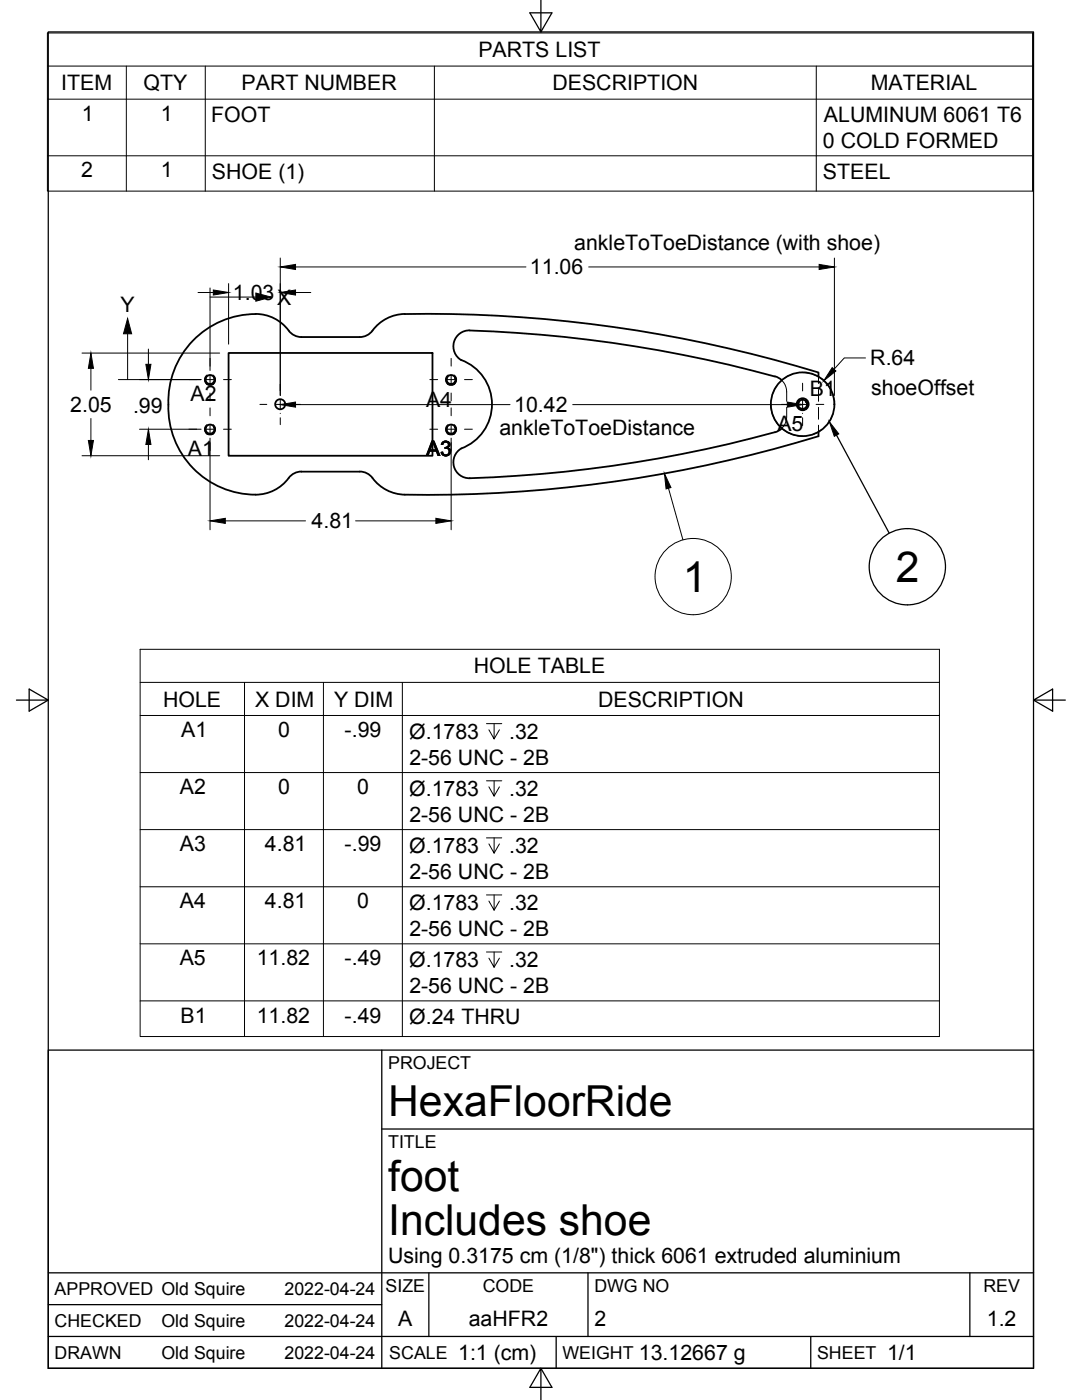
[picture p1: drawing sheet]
<svg xmlns="http://www.w3.org/2000/svg" width="216mm" height="279mm" viewBox="0 0 216 279" stroke-linecap="round" stroke-linejoin="round" font-family="sans-serif">
<!-- layer: Visible -->
<g fill="none" stroke="#000" stroke-width=".36">
<path d="M41.1 75.3l-.1 .3 .1 .6 .3 .3 .4 .1h.4l.4-.3 .2-.5-.1-.5 .2 .5-.2 .7a1.02 1.02 0 0 1-1.5 0l-.3-.5zM41.2 75.3a.9 .9 0 0 1 1.5 0M45.6 70.4h40.7v20.6h-40.7zM57.6 66a8.6 8.6 0 0 0-8.9-3.2 17.6 17.6 0 0 0-15.1 19.2 17.3 17.3 0 0 0 19.1 16.5 8.2 8.2 0 0 0 4.9-3.1M57.6 66a3.2 3.2 0 0 0 2.5 1.3M74.3 66a3.2 3.2 0 0 1-2.5 1.3h-11.7M74.3 66a8.1 8.1 0 0 1 6.5-3.3 268 268 0 0 1 82.5 11.6v.9M89.3 75.3a.9 .9 0 0 1 1.5 0M89.3 75.3l-.2 .3 .1 .6 .3 .3 .4 .1 .6-.1 .3-.3 .1-.6-.1-.3 .2 .7-.3 .5a1.01 1.01 0 0 1-1.4 .1l-.3-.7zM92.1 71.9a9.4 9.4 0 0 1 6.1 8.8 9.4 9.4 0 0 1-6.1 8.8M92.1 71.9a3.2 3.2 0 0 1-1.5-3.6 3.2 3.2 0 0 1 3.1-2.4 260.8 260.8 0 0 1 61.7 9.5l.6 .5M41.1 85.2l-.1 .4 .1 .5 .7 .4h.4l.4-.3 .2-.5-.1-.5 .2 .8-.4 .6"/>
<path d="M41.1 85.2l-.1 .3v.5l.4 .6M41.2 85.1a.9 .9 0 0 1 1.5 0M42.5 86.6a1.09 1.09 0 0 1-1.1 0M60.1 94.1h11.7M60.1 94.1a3.2 3.2 0 0 0-2.5 1.3M71.8 94.1a3.2 3.2 0 0 1 2.5 1.3M89.3 85.1a.9 .9 0 0 1 1.5 0M89.3 85.2l-.2 .3 .1 .6 .7 .4h.5l.3-.3 .2-.4-.1-.6 .2 .7-.4 .7M89.3 85.2l-.3 .6 .2 .5 .3 .3M90.6 86.6a1.09 1.09 0 0 1-1.1 0M156 85.5l-.6 .5a254.4 254.4 0 0 1-62.3 9.4 3.2 3.2 0 0 1-2.6-2.6 3.2 3.2 0 0 1 1.6-3.3M159.4 80.2l-.1 .4 .1 .5 .6 .5 .5-.1 .4-.4 .1-.3-.1-.5 .2 .6-.4 .7"/>
<path d="M160.7 81.6a1.09 1.09 0 0 1-1.1 0M160.9 80.2a.99 .99 0 0 0-1.1-.3 .99 .99 0 0 0-.6 .9l.1 .4 .3 .4M163.3 86.2v.9a266.3 266.3 0 0 1-83.4 11.6 8.2 8.2 0 0 1-5.6-3.3"/>
<circle cx="55.9" cy="80.7" r="1.01"/>
<circle cx="160.1" cy="80.7" r="6.3"/>
<circle cx="160.2" cy="80.7" r="1.2"/>
</g>
<!-- layer: Hidden -->
<g fill="none" stroke="#000" stroke-width=".2">
<path d="M41.3 74.8l-.3 .4-.2 .5 .1 .5 .5 .5M42.5 74.8l.4 .5 .1 .6-.2 .4-.3 .4M89.5 74.8l-.5 .4-.1 .4 .1 .5 .5 .6M90.6 74.8l.4 .4 .1 .7-.2 .5-.3 .3M156 75.9a2.99 2.99 0 0 1 1 2.3v1.9M159.6 79.8l-.4 .3-.1 .4 .1 .7 .4 .4M160.7 79.8l.4 .4 .1 .5-.1 .6-.4 .3M163.3 75.2v1.3M163.3 77.7v2.4M41.3 84.7l-.3 .4-.2 .5 .2 .7 .4 .3M42.5 84.7l.4 .5 .1 .6-.2 .4-.3 .4M89.5 84.7l-.4 .4-.2 .4 .1 .5 .5 .6"/>
<path d="M90.6 84.7l.4 .4 .1 .6-.2 .6-.3 .3M157 81.3a5.2 5.2 0 0 1-.7 3.8l-.3 .4M163.3 81.3v2.4M163.3 84.9v1.3"/>
</g>
<g fill="#000" stroke="#000" stroke-width=".2">
<circle cx="90.7" cy="85.2" r=".08"/>
<circle cx="90.8" cy="85.2" r=".08"/>
<circle cx="160.9" cy="80.2" r=".08"/>
</g>
<!-- layer: Reference -->
<path d="M41.4 76.7l.5 .1 .6-.1M89.5 76.7l.5 .1 .6-.1M155 77l-.9 1.7M158.2 74.7l-1.8 .9M160.1 74.4a6.3 6.3 0 0 1 6.4 6.3M41.4 86.6l.5 .1 .6-.1M89.5 86.6l.5 .1 .6-.1M153.8 80.7a6.3 6.3 0 0 0 6.4 6.3M159.6 81.6l.5 .2 .6-.2M163.9 85.8l-1.8 .9M166.2 82.6l-.9 1.8" fill="none" stroke="#000" stroke-width=".2"/>
<!-- layer: Border -->
<path d="M9.6 6.4h196.6v266.7h-196.6zM107.9 0v6.4l-2.2-3.8h4.4l-2.2 3.8M3.3 139.7h6.3l-3.8-2.2v4.4l3.8-2.2M206.2 139.7l3.8 2.2v-4.4l-3.8 2.2h6.4M107.9 273.1l2.2 3.8h-4.4l2.2-3.8v6.3" fill="none" stroke="#000" stroke-width=".25"/>
<!-- layer: Titleblock -->
<path d="M9.6 209.6h196.6v63.5h-196.6zM76.2 209.6v63.5M76.2 225.3h130M9.6 254h196.6M85.6 254v12.7M117.3 254v12.7M193.5 254v12.7M9.6 266.7h196.6M9.6 260.4h66.6M111 266.7v6.4M161.8 266.7v6.4" fill="none" stroke="#000" stroke-width=".25"/>
<!-- layer: Dimensions -->
<g fill="none" stroke="#000" stroke-width=".2">
<path d="M39.5 58.4h3.1M45.6 56.6v12.1M55.9 51.5v27.4M59 58.4h3M59 53.3h45.9M117.5 53.3h45.9M166.5 51.5v27.4M16.4 70.5h27.4M18.1 73.5v4.4M27.8 75.8h12.3M29.6 69.7v3M172.7 71.4h-4.2l-2.1 2.3"/>
<path d="M16.4 91h27.4M18.1 83.5v4.4M27.8 85.7h12.3M29.6 88.7v3.1M41.9 87.4v18.3M55.9 82.5h.1M59 80.8h42.8M90 87.4v18.3M114.3 80.8h42.8M160.1 82.5h.1M45 103.9h16M71 103.9h16"/>
</g>
<g fill="#000" stroke="#000" stroke-width=".2">
<path d="M42.6 57.9l3 .5-3 .5zM55.9 58.4l3.1-.5v1zM55.9 53.3l3.1-.5v1zM163.4 52.8l3.1 .5-3.1 .5zM18.1 70.5l.5 3h-1zM29.1 72.7h1l-.5 3.1zM166.1 73.4l.7 .6-2.4 2zM17.6 87.9h1l-.5 3.1zM29.6 85.7l.5 3h-1zM55.9 80.8l3.1-.6v1.1zM157.1 80.2l3 .6-3 .5zM41.9 103.9l3.1-.5v1.1z"/>
<path d="M87 103.4l3 .5-3 .6z"/>
</g>
<!-- layer: Center Lines -->
<g fill="none" stroke="#000" stroke-width=".2">
<path d="M37.7 75.8h1.5M41 75.8h1.8M41.9 71.5v1.6M41.9 74.9v1.7M41.9 78.4v1.6M44.6 75.8h1.6M55.9 76.7v1.3M55.9 79.8v1.8M85.8 75.8h1.5M89.1 75.8h1.8M90 71.5v1.6M90 74.9v1.7"/>
<path d="M90 78.4v1.6M92.7 75.8h1.6M160.1 76.5v1.5M160.1 79.8v1.8M37.7 85.7h1.5M41 85.7h1.8M41.9 81.4v1.6M41.9 84.8v1.8M41.9 88.3v1.6M44.6 85.7h1.6M51.9 80.7h1.3M55 80.7h1.8"/>
<path d="M55.9 83.4v1.4M58.6 80.7h1.4M85.8 85.7h1.5M89.1 85.7h1.8M90 81.4v1.6M90 84.8v1.8M90 88.3v1.6M92.7 85.7h1.6M155.9 80.7h1.6M159.3 80.7h1.7M160.1 83.4v1.5M162.8 80.7h1.6"/>
</g>
<!-- layer: BOM -->
<g fill="none" stroke="#000" stroke-width=".2">
<path d="M9.5 6.6h196.5v31.5h-196.5zM9.5 13.2h196.5M9.5 19.8h196.5M25.2 13.2v24.9M41 13.2v24.9M86.7 13.2v24.9M162.9 13.2v24.9M9.5 31.1h196.5M133.4 97.5l2.9 10.2"/>
<circle cx="138.3" cy="115.1" r="7.6"/>
</g>
<path d="M132.6 94.5l1.3 2.8-1 .3z" fill="#000" stroke="#000" stroke-width=".2"/>
<!-- layer: 0 -->
<g fill="none" stroke="#000" stroke-width=".25">
<path d="M166.9 86.8l10.5 19.6"/>
<circle cx="181" cy="113.1" r="7.6"/>
</g>
<path d="M165.5 84.2l1.9 2.4-.9 .5z" fill="#000" stroke="#000" stroke-width=".2"/>
<!-- layer: Annotations -->
<g fill="none" stroke="#000" stroke-width=".2">
<path d="M41.9 57.5v16.4M41.9 59.3h9.2M23.6 75.8h16.5M25.5 66.6v9.2M28 129.6h159.5v77.3h-159.5zM28 136.2h159.5M48.8 136.2v70.7M64.5 136.2v70.7M80.3 136.2v70.7M28 142.8h159.5M28 154.2h159.5M97.1 144.4h3"/>
<path d="M97.1 155.8h3M98.6 144.4v3.1l-1-1.9M98.6 155.8v3.1l-1-1.9M99.7 145.6l-1.1 1.9M99.7 157l-1.1 1.9M28 165.6h159.5M28 177h159.5M97.1 167.2h3M97.1 178.6h3M98.6 167.2v3.1l-1-1.9M98.6 178.6v3.1l-1-1.9M99.7 168.4l-1.1 1.9"/>
<path d="M99.7 179.8l-1.1 1.9M28 188.4h159.5M28 199.7h159.5M97.1 190h3M98.6 190v3l-1-1.8M99.7 191.2l-1.1 1.8"/>
</g>
<path d="M51.1 58.5l3 .8-3 .8zM25.5 63.6l.8 3h-1.7z" fill="#000" stroke="#000" stroke-width=".2"/>
<g font-size="8.5">
<text x="136.2" y="118.2">1</text>
<text x="178.8" y="116.2">2</text>
<text x="77.4" y="222.8">HexaFloorRide</text>
<text x="77.4" y="237.8">foot</text>
<text x="77.4" y="246.4">Includes shoe</text>
</g>
<g font-size="4.3">
<text x="95.5" y="11.4">PARTS LIST</text>
<text x="28.6" y="17.9">QTY</text>
<text x="48.2" y="18">PART NUMBER</text>
<text x="12.2" y="18">ITEM</text>
<text x="110.2" y="18">DESCRIPTION</text>
<text x="173.7" y="18">MATERIAL</text>
<text x="16.3" y="24.1">1</text>
<text x="32.1" y="24.1">1</text>
<text x="42.1" y="24.4">FOOT</text>
<text x="164.2" y="29.5">0 COLD FORMED</text>
<text x="164.4" y="24.4">ALUMINUM 6061 T6</text>
<text x="16.2" y="35.4">2</text>
<text x="32.1" y="35.4">1</text>
<text x="42.3" y="35.7">SHOE (1)</text>
<text x="164.2" y="35.7">STEEL</text>
<text x="114.6" y="49.8">ankleToToeDistance (with shoe)</text>
<text x="46.5" y="59.9">1.03X</text>
<text x="105.7" y="54.8">11.06</text>
<text x="24" y="62.3">Y</text>
<text x="173.7" y="72.9">R.64</text>
<text x="14" y="82.2">2.05</text>
<text x="26.5" y="82.5">.99</text>
<text x="38" y="80.1">A2</text>
<text x="85" y="81.2">A4</text>
<text x="102.6" y="82.3">10.42</text>
<text x="161.6" y="79">B1</text>
<text x="173.8" y="78.8">shoeOffset</text>
<text x="99.7" y="86.7">ankleToToeDistance</text>
<text x="155.1" y="86.1">A5</text>
<text x="37.5" y="91.1">A1</text>
<text x="85" y="91.1">A3</text>
<text x="62.2" y="105.4">4.81</text>
<text x="94.5" y="134.4">HOLE TABLE</text>
<text x="32.5" y="141">HOLE</text>
<text x="50.9" y="141">X DIM</text>
<text x="66.7" y="141">Y DIM</text>
<text x="119.3" y="141">DESCRIPTION</text>
<text x="36.2" y="147.1">A1</text>
<text x="55.5" y="147.1">0</text>
<text x="68.8" y="147.1">-.99</text>
<text x="81.6" y="147.5">Ø.1783</text>
<text x="101.6" y="147.5">.32</text>
<text x="81.7" y="152.6">2-56 UNC - 2B</text>
<text x="35.9" y="158.5">A2</text>
<text x="55.5" y="158.5">0</text>
<text x="71.2" y="158.5">0</text>
<text x="81.6" y="158.9">Ø.1783</text>
<text x="101.6" y="158.9">.32</text>
<text x="81.7" y="164">2-56 UNC - 2B</text>
<text x="35.9" y="169.9">A3</text>
<text x="52.9" y="169.9">4.81</text>
<text x="68.8" y="169.9">-.99</text>
<text x="81.6" y="170.3">Ø.1783</text>
<text x="101.6" y="170.3">.32</text>
<text x="81.7" y="175.4">2-56 UNC - 2B</text>
<text x="35.9" y="181.3">A4</text>
<text x="52.9" y="181.3">4.81</text>
<text x="71.2" y="181.3">0</text>
<text x="81.6" y="181.7">Ø.1783</text>
<text x="101.6" y="181.7">.32</text>
<text x="81.7" y="186.8">2-56 UNC - 2B</text>
<text x="35.9" y="192.7">A5</text>
<text x="51.2" y="192.7">11.82</text>
<text x="68.8" y="192.7">-.49</text>
<text x="81.6" y="193">Ø.1783</text>
<text x="101.6" y="193">.32</text>
<text x="81.7" y="198.2">2-56 UNC - 2B</text>
<text x="36" y="204.1">B1</text>
<text x="51.2" y="204.1">11.82</text>
<text x="68.8" y="204.1">-.49</text>
<text x="81.6" y="204.4">Ø.24 THRU</text>
<text x="77.4" y="252">Using 0.3175 cm (1/8&quot;) thick 6061 extruded aluminium</text>
<text x="79.5" y="264.5">A</text>
<text x="93.5" y="264.5">aaHFR2</text>
<text x="118.6" y="264.5">2</text>
<text x="196.9" y="264.5">1.2</text>
<text x="91.4" y="271.4">1:1 (cm)</text>
<text x="127.5" y="271.4">13.12667 g</text>
<text x="177" y="271.4">1/1</text>
</g>
<g font-size="3.5">
<text x="77.4" y="213.4">PROJECT</text>
<text x="77.4" y="229.1">TITLE</text>
<text x="76.9" y="257.8">SIZE</text>
<text x="96.3" y="257.8">CODE</text>
<text x="118.6" y="257.8">DWG NO</text>
<text x="196.2" y="257.8">REV</text>
<text x="10.9" y="258.5">APPROVED Old Squire</text>
<text x="56.8" y="258.5">2022-04-24</text>
<text x="10.9" y="264.8">CHECKED</text>
<text x="32.2" y="264.8">Old Squire</text>
<text x="56.8" y="264.8">2022-04-24</text>
<text x="10.9" y="271.2">DRAWN</text>
<text x="32.2" y="271.2">Old Squire</text>
<text x="56.8" y="271.2">2022-04-24</text>
<text x="77.7" y="271.2">SCALE</text>
<text x="112.2" y="271.2">WEIGHT</text>
<text x="163" y="271.2">SHEET</text>
</g>
</svg>
